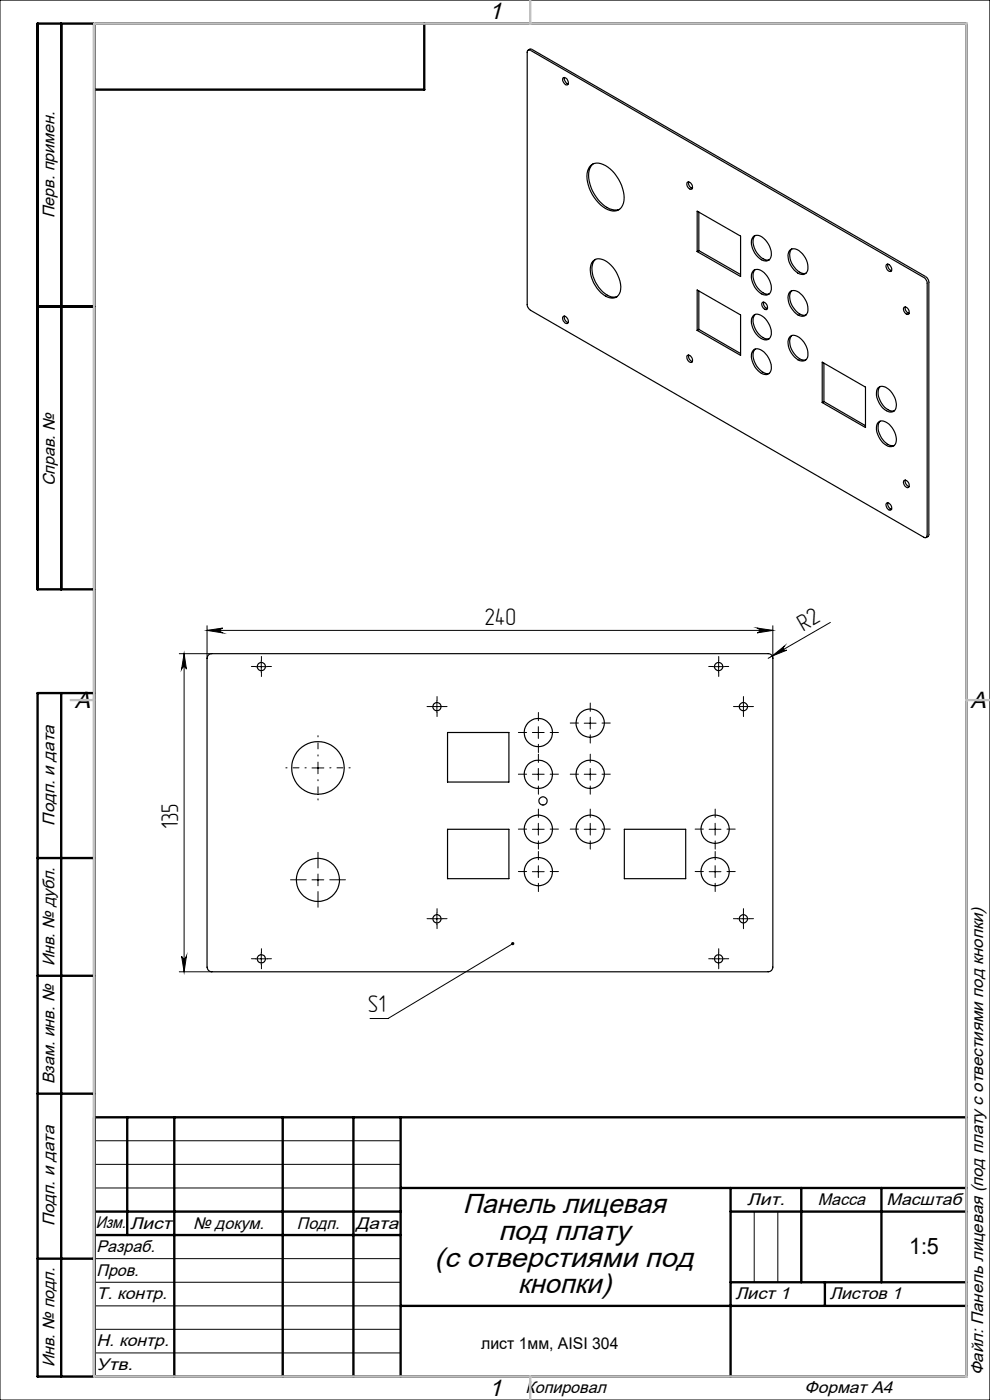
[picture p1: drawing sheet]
<svg xmlns="http://www.w3.org/2000/svg" width="210mm" height="297mm" viewBox="0 0 210 297" stroke-linecap="round" stroke-linejoin="round" font-family="sans-serif">
<g fill="none" stroke="#000" stroke-width=".21">
<path d="M0 0h210v297h-210zM38 138.7h6.9M39.1 138.7l.4 3.3a.51 .51 0 0 0-.5-.5 .51 .51 0 0 0-.5 .5zM39.1 138.7v67.5M43.9 133.7l3.3-.5a.51 .51 0 0 0-.4 .6 .51 .51 0 0 0 .4 .5zM43.9 132.7v7M43.9 133.7h120M160.6 133.2l3.3 .5-3.3 .6a.51 .51 0 0 0 .5-.5 .51 .51 0 0 0-.5-.6zM163.8 139.2l2.6-2.1a.51 .51 0 0 0-.2 .6 .51 .51 0 0 0 .7 .2zM163.9 132.7v7M176.1 132l-13.2 7.7M54.2 141.4h2.5"/>
<path d="M55.4 140.2v2.5M91.4 149.9h2.5M92.7 148.7v2.5M112.9 155.4h2.5M114.2 154.2v2.5M123.9 153.4h2.5M125.2 152.1v2.6M151.2 141.4h2.5M152.4 140.2v2.5M156.4 149.9h2.5M157.7 148.7v2.5M66.2 162.9h2.5"/>
<path d="M67.5 161.7v2.4M112.9 164.2h2.5M112.9 175.9h2.5M114.2 163v2.5M114.2 174.7v2.5M123.9 164.2h2.5M123.9 175.9h2.5M125.2 163v2.5M125.2 174.7v2.5M150.4 175.9h2.5M151.7 174.7v2.5M66.2 186.7h2.5"/>
<path d="M67.5 185.4v2.5M91.4 194.9h2.5M92.7 193.7v2.5M112.9 184.9h2.5M114.2 183.7v2.5M150.4 184.9h2.5M151.7 183.7v2.5M156.4 194.9h2.5M157.7 193.7v2.5M38 206.2h6.9M38.5 202.8a.51 .51 0 0 0 .5 .5 .51 .51 0 0 0 .5-.5l-.4 3.4zM54.2 203.4h2.5"/>
<path d="M55.4 202.2v2.4M108.8 200.2l-26.5 15.9h-3.8M151.2 203.4h2.5M152.4 202.2v2.4M20 242h65M20 247h65M20 252h65M160 257v15M165 257v15M20 267h65M20 272h65M20 277h65"/>
<path d="M20 282h65M20 287h65"/>
</g>
<g fill="none" stroke="#000" stroke-width=".21" stroke-dasharray="15.2 1.3 1.3 1.3">
<path d="M54.2 141.4h-.9M55.5 140.1v-.8M55.5 142.6v.9M56.7 141.4h.9M91.5 149.9h-.9M92.7 148.6v-.8M92.7 151.1v.9M94 149.9h.8M111.7 155.4h-1.7M114.2 152.9v-1.8M114.2 157.9v1.7M116.7 155.4h1.8"/>
<path d="M122.7 153.4h-1.7M125.2 150.9v-1.8M125.2 155.9v1.7M127.7 153.4h1.8M151.2 141.4h-.9M152.5 140.1v-.8M152.5 142.6v.9M153.7 141.4h.9M156.5 149.9h-.9M157.7 148.6v-.8M157.7 151.1v.9M159 149.9h.8"/>
<path d="M111.7 164.2h-1.7M111.7 175.9h-1.7M114.2 161.7v-1.7M114.2 166.7v1.8M114.2 173.4v-1.8M114.2 178.4v1.7M116.7 164.2h1.8M116.7 175.9h1.8M122.7 164.2h-1.7M122.7 175.9h-1.7M125.2 161.7v-1.7M125.2 166.7v1.8"/>
<path d="M125.2 173.4v-1.8M125.2 178.4v1.7M127.7 164.2h1.8M127.7 175.9h1.8M149.2 175.9h-1.7M151.7 173.4v-1.8M151.7 178.4v1.7M154.2 175.9h1.8M65 186.6h-3.4M67.5 184.1v-3.3M67.5 189.1v3.4M70 186.6h3.3"/>
<path d="M91.5 194.9h-.9M92.7 193.6v-.8M92.7 196.1v.9M94 194.9h.8M111.7 184.9h-1.7M114.2 182.4v-1.8M114.2 187.4v1.7M116.7 184.9h1.8M149.2 184.9h-1.7M151.7 182.4v-1.8M151.7 187.4v1.7M154.2 184.9h1.8"/>
<path d="M156.5 194.9h-.9M157.7 193.6v-.8M157.7 196.1v.9M159 194.9h.8M54.2 203.4h-.9M55.5 202.1v-.8M55.5 204.6v.9M56.7 203.4h.9M151.2 203.4h-.9M152.5 202.1v-.8M152.5 204.6v.9M153.7 203.4h.9"/>
</g>
<path d="M65 162.9h-4.4M67.5 160.4v-4.3M67.5 165.4v4.3M70 162.9h4.3" fill="none" stroke="#000" stroke-width=".21" stroke-dasharray="15.2 1.3 1.3 1.3" stroke-dashoffset="15"/>
<g fill="none" stroke="#000" stroke-width=".5">
<path d="M13 5v120M20 5v287M90 5v14h-70M8 65h12M20 125h-12v-120h197v287h-197v-145h12M13 147v145M8 182h12M8 207h12M8 232h12M20 237h185M27 237v25M37 237v55"/>
<path d="M60 237v55M75 237v55M85 237v55M20 257h65M85 252h120M155 252v40M155 257h50M170 252v20M187 252v20M8 267h12M20 262h65M85 277h120"/>
<path d="M155 272h50M175 272v5"/>
</g>
<path d="M20 5h185v287h-185zM112.5 0v5M15 148.5h5M205 148.5h5M112.5 292v5" fill="none" stroke="#c0c0c0" stroke-width=".5"/>
<g fill="#000">
<path d="M163.8 139.2l2.6-2.1a.51 .51 0 0 0-.2 .6 .51 .51 0 0 0 .7 .2zM108.5 200l.4-.1 .1 .1-.2 .2 .2-.2a.34 .34 0 0 1-.3 .5 .34 .34 0 0 1-.2-.5z"/>
<path d="M43.9 133.7l3.3-.5a.51 .51 0 0 0-.4 .6 .51 .51 0 0 0 .4 .5zM160.6 133.2l3.3 .5-3.3 .6a.51 .51 0 0 0 .5-.5 .51 .51 0 0 0-.5-.6z"/>
<path d="M39.1 138.7l.4 3.3a.51 .51 0 0 0-.5-.5 .51 .51 0 0 0-.5 .5zM38.5 202.8a.51 .51 0 0 0 .5 .5 .51 .51 0 0 0 .5-.5l-.4 3.4z"/>
</g>
<g fill="none" stroke="#000" stroke-width=".25">
<path d="M111.9 10.7h.6l83.8 48.4 .4 .8v53.7a.44 .44 0 0 1-.2 .4 .44 .44 0 0 1-.5 0l-83.5-48.2a1.6 1.6 0 0 1-.7-1.2zM112 10.7l.5-.3 .4 .1 83.4 48.2a1.6 1.6 0 0 1 .7 1.2v53.6l-.1 .3-.4 .2M119.5 16.5a.98 .98 0 0 1 .9 .5 .98 .98 0 0 1-.1 1 1.11 1.11 0 0 1-.8-1.5zM119.7 16.4a1.25 1.25 0 0 0 .8 1.4M125.3 35.1a2.85 2.85 0 0 1 3.6 .4 8.3 8.3 0 0 1 3.4 7.6 2.18 2.18 0 0 1-3.4 1.4 8.2 8.2 0 0 1-4.3-8.2zM125.8 34.7a3.8 3.8 0 0 0-.6 4.4 7.9 7.9 0 0 0 4.6 5.3l1 .2 .6-.2M145.8 38.6a.97 .97 0 0 1 .9 .5 .97 .97 0 0 1 0 1 1.03 1.03 0 0 1-.9-1.5zM146.1 38.6v.7l.3 .4 .5 .3M125.8 55.4a2.46 2.46 0 0 1 3.4 .4 7 7 0 0 1 2.4 6 1.91 1.91 0 0 1-3.2 1 6.7 6.7 0 0 1-3-6.7zM126.3 55a3.6 3.6 0 0 0-.3 4.2 5.6 5.6 0 0 0 4.2 3.8l.7-.1M147.9 44.8l9.2 5.3v8.6l-9.2-5.3zM148.2 53.2l-.3 .2"/>
<path d="M148.2 53.2l8.9 5M148.2 45v8.2M159.9 50.1a2.34 2.34 0 0 1 2.8 1.3 3.1 3.1 0 0 1 .5 3.7 2.09 2.09 0 0 1-2.8-1 3.8 3.8 0 0 1-.8-3.6zM159.9 57.3a2.37 2.37 0 0 1 2.8 1.3 3.2 3.2 0 0 1 .5 3.8 2.09 2.09 0 0 1-2.8-1.1 3.8 3.8 0 0 1-.8-3.5zM160.2 49.9a3.1 3.1 0 0 0 .6 4l1.1 1 .7 .3 .6-.1M160.2 57.2a2.86 2.86 0 0 0 .2 3.5 2.71 2.71 0 0 0 2.8 1.6M167.5 53.1a1.58 1.58 0 0 1 2.3 .4 3.8 3.8 0 0 1 1.3 4.2 1.38 1.38 0 0 1-2.2 0 4 4 0 0 1-1.6-4.3zM168 52.8a3.2 3.2 0 0 0 .6 4l1 .9 .8 .3h.6M188 56.1a.98 .98 0 0 1 1.1 1.3 .84 .84 0 0 1-.9-.1 .84 .84 0 0 1-.3-.8zM188.3 56a1.31 1.31 0 0 0 .8 1.4M119.5 67.2a.95 .95 0 0 1 1 1.3 .81 .81 0 0 1-.9-.1 .81 .81 0 0 1-.3-.8zM119.7 67.1a1.15 1.15 0 0 0 .8 1.3"/>
<path d="M145.8 75.4a.96 .96 0 0 1 .9 .4 .96 .96 0 0 1 .1 1.1 1.04 1.04 0 0 1-1-1.5zM146.1 75.3a1.23 1.23 0 0 0 .8 1.4M147.9 61.5l9.2 5.3v8.6l-9.2-5.3zM148.2 69.9l8.9 5.1M148.2 61.7v8.2M148.2 69.9l-.3 .2M159.7 74.4a1.82 1.82 0 0 1 2.7 .7 3.3 3.3 0 0 1 .8 4.1 2.09 2.09 0 0 1-2.8-1 3.8 3.8 0 0 1-.8-3.6zM159.9 66.8a2.37 2.37 0 0 1 2.8 1.3 3.1 3.1 0 0 1 .5 3.8 2.12 2.12 0 0 1-2.8-1 3.9 3.9 0 0 1-.8-3.6zM160.2 66.7a2.6 2.6 0 0 0 0 3 3.1 3.1 0 0 0 3 2.2M160.2 74a2.86 2.86 0 0 0 .2 3.6 2.71 2.71 0 0 0 2.8 1.6M161.7 64.1a.98 .98 0 0 1 1 .5 .98 .98 0 0 1-.1 1.1 1.07 1.07 0 0 1-.9-1.6zM162 64.1v.7l.3 .5 .5 .2"/>
<path d="M167.5 62a1.58 1.58 0 0 1 2.3 .3 3.8 3.8 0 0 1 1.3 4.3 1.4 1.4 0 0 1-2.2 0 4.1 4.1 0 0 1-1.6-4.3zM167.5 71.5a1.86 1.86 0 0 1 2.7 .7 3.8 3.8 0 0 1 .9 3.9 1.44 1.44 0 0 1-2.2 0 4.1 4.1 0 0 1-1.6-4.3zM168 61.7a3.2 3.2 0 0 0 .6 3.9l1 1 .8 .3 .6-.1M168 71.2a3.2 3.2 0 0 0 .6 3.9l.3 .4a2.09 2.09 0 0 0 2.1 .8M174.4 76.8l9.2 5.3v8.6l-9.2-5.3zM174.8 77v8.2M191.8 65.2a.98 .98 0 0 1 .9 .5 .98 .98 0 0 1 0 1 1.07 1.07 0 0 1-.9-1.5zM192.1 65.1v.7l.3 .4 .4 .3M174.8 85.2l-.4 .2M174.8 85.2l8.8 5.1M186.2 82.3a1.93 1.93 0 0 1 2.7 .7 3.9 3.9 0 0 1 1 3.9 1.44 1.44 0 0 1-2.3 0 4.3 4.3 0 0 1-1.5-4.3zM186.2 89.7a1.86 1.86 0 0 1 2.7 .7 3.9 3.9 0 0 1 1 3.9 1.44 1.44 0 0 1-2.3-.1 4.3 4.3 0 0 1-1.5-4.2z"/>
<path d="M186.7 82a2.9 2.9 0 0 0 .3 3.5 2.82 2.82 0 0 0 2.7 1.7M186.7 89.4a2.94 2.94 0 0 0 .3 3.5 2.71 2.71 0 0 0 2.7 1.6M188.1 106.7a.94 .94 0 0 1 .9 .5 .94 .94 0 0 1-.1 1 1.03 1.03 0 0 1-.8-1.5zM188.3 106.6a1.26 1.26 0 0 0 .8 1.5M191.7 101.9a.96 .96 0 0 1 1 .5 .96 .96 0 0 1 0 1 1.01 1.01 0 0 1-1-1.5zM192.1 101.8a1.23 1.23 0 0 0 .7 1.5M44.2 139l.5-.3h118.2a.96 .96 0 0 1 1 1v65.5a.96 .96 0 0 1-1 1h-118a1.02 1.02 0 0 1-1-1v-65.5zM94.9 155.4h13v10.5h-13zM94.9 175.9h13v10.5h-13zM132.4 175.9h13.1v10.5h-13.1z"/>
<circle cx="55.4" cy="141.4" r=".87"/>
<circle cx="92.7" cy="149.9" r=".87"/>
<circle cx="114.2" cy="155.4" r="2.99"/>
<circle cx="125.2" cy="153.4" r="3"/>
<circle cx="152.4" cy="141.4" r=".87"/>
<circle cx="157.7" cy="149.9" r=".87"/>
<circle cx="67.4" cy="162.9" r="5.6"/>
<circle cx="114.2" cy="164.3" r="3"/>
<circle cx="114.2" cy="175.9" r="3"/>
<circle cx="115.2" cy="169.9" r=".87"/>
<circle cx="125.2" cy="164.3" r="3"/>
<circle cx="125.2" cy="175.9" r="3"/>
<circle cx="151.7" cy="175.9" r="3"/>
<circle cx="67.4" cy="186.7" r="4.6"/>
<circle cx="92.7" cy="194.9" r=".88"/>
<circle cx="114.2" cy="184.9" r="3"/>
<circle cx="151.7" cy="184.9" r="3"/>
<circle cx="157.7" cy="194.9" r=".88"/>
<circle cx="55.5" cy="203.4" r=".88"/>
<circle cx="152.4" cy="203.4" r=".88"/>
</g>
<path d="M112.9 10.5l-.4 .2M196.3 58.6l-.3 .2M197 59.9l-.3 .2M197 113.4l-.3 .2" fill="none" stroke="#f00" stroke-width=".21" stroke-dasharray="6.3 1.3 1.3 1.3 1.3 1.3"/>
<g font-size="5.8">
<text x="98.2" y="257.4">Панель лицевая</text>
<text x="105.7" y="263.1">под плату</text>
<text x="92.2" y="268.7">(с отверстиями под</text>
<text x="109.8" y="274.3">кнопки)</text>
</g>
<g font-size="5.1">
<text x="102.8" y="132.5">240</text>
<text x="170.4" y="134" transform="rotate(-30 170.4 134)">R2</text>
<text x="37.8" y="175.9" transform="rotate(-90 37.8 175.9)">135</text>
<text x="78" y="214.8">S1</text>
</g>
<g font-size="5">
<text x="103.7" y="4.1">1</text>
<text x="15.9" y="150.1">A</text>
<text x="205.9" y="150.1">A</text>
<text x="103.7" y="296.1">1</text>
</g>
<text font-size="4.8" x="192.8" y="266">1:5</text>
<g font-size="3.6">
<text x="11.6" y="46.3" transform="rotate(-90 11.6 46.3)">Перв. примен.</text>
<text x="11.6" y="103.2" transform="rotate(-90 11.6 103.2)">Справ. №</text>
<text x="11.6" y="175.1" transform="rotate(-90 11.6 175.1)">Подп. и дата</text>
<text x="11.6" y="205" transform="rotate(-90 11.6 205)">Инв. № дубл.</text>
<text x="11.6" y="230" transform="rotate(-90 11.6 230)">Взам. инв. №</text>
<text x="158.5" y="255.6">Лит.</text>
<text x="173.5" y="255.6">Масса</text>
<text x="188.1" y="255.6">Масштаб</text>
<text x="11.6" y="260.1" transform="rotate(-90 11.6 260.1)">Подп. и дата</text>
<text x="20.3" y="260.6">Изм.</text>
<text x="27.6" y="260.6">Лист</text>
<text x="41" y="260.6">№ докум.</text>
<text x="63" y="260.6">Подп.</text>
<text x="75.5" y="260.6">Дата</text>
<text x="20.5" y="265.6">Разраб.</text>
<text x="20.5" y="275.6">Т. контр.</text>
<text x="20.5" y="270.6">Пров.</text>
<text x="156" y="275.6">Лист 1</text>
<text x="176" y="275.6">Листов 1</text>
<text x="20.5" y="285.6">Н. контр.</text>
<text x="11.6" y="290" transform="rotate(-90 11.6 290)">Инв. № подл.</text>
<text x="20.5" y="290.6">Утв.</text>
<text x="208.6" y="291.8" transform="rotate(-90 208.6 291.8)">Файл: Панель лицевая (под плату с отвестиями под кнопки)</text>
<text x="111.5" y="295.6">Копировал</text>
<text x="170.7" y="295.6">Формат А4</text>
</g>
<text font-size="3.4" x="102.1" y="286.1">лист 1мм, AISI 304</text>
</svg>
